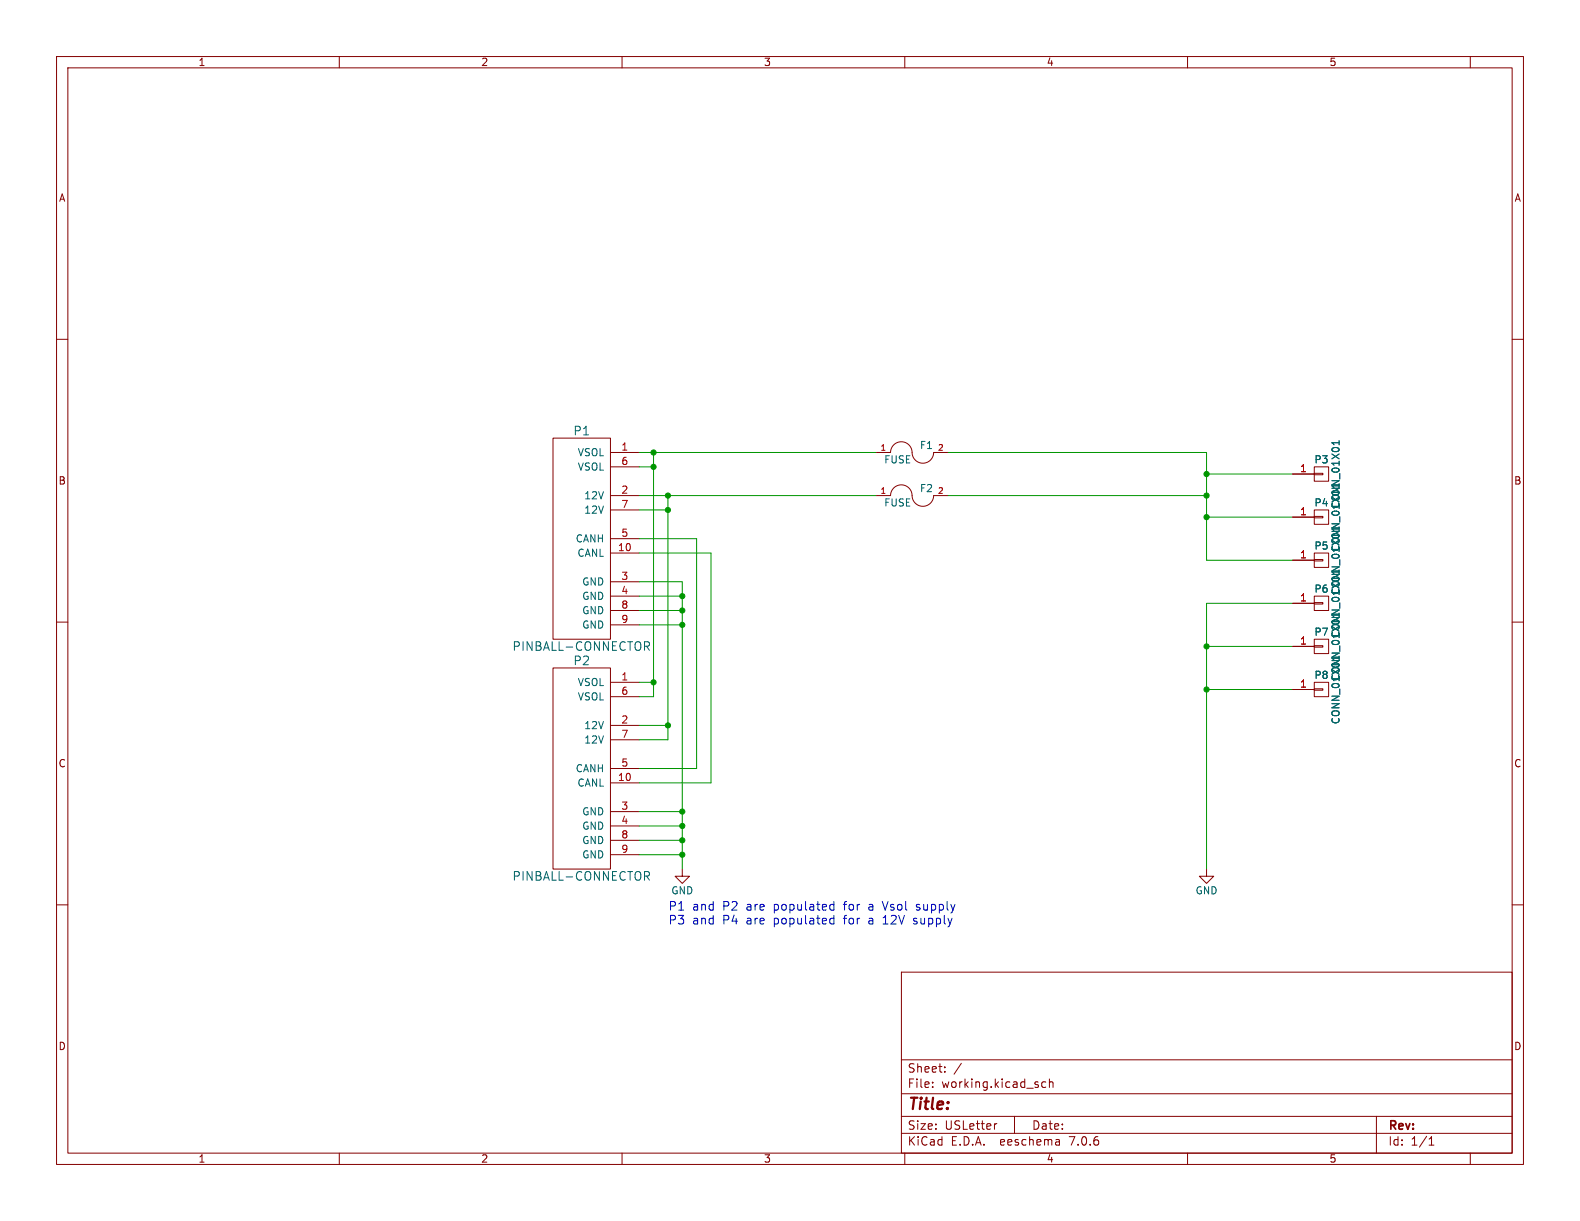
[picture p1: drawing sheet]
(kicad_sch (version 20230121) (generator eeschema)

 (paper "USLetter")

 (lib_symbols
  (symbol "diypinball-parts:PINBALL-CONNECTOR" (pin_names (offset 1.016)) (in_bom yes) (on_board yes)
   (property "Reference" "P" (at 0 19.05 0) (effects (font (size 1.524 1.524))))
   (property "Value" "PINBALL-CONNECTOR" (at 0 -19.05 0) (effects (font (size 1.524 1.524))))
   (property "Footprint" "" (at 5.08 1.27 0) (effects (font (size 1.524 1.524))))
   (property "Datasheet" "" (at 5.08 1.27 0) (effects (font (size 1.524 1.524))))
   (symbol "PINBALL-CONNECTOR_0_1"
    (rectangle (start 5.08 17.78) (end -5.08 -17.78) (stroke (width 0) (type solid)) (fill (type none))))
   (symbol "PINBALL-CONNECTOR_1_1"
    (pin power_in line (at 10.16 15.24 180) (length 5.08) (name "VSOL" (effects (font (size 1.27 1.27)))) (number "1" (effects (font (size 1.27 1.27)))))
    (pin bidirectional line (at 10.16 -2.54 180) (length 5.08) (name "CANL" (effects (font (size 1.27 1.27)))) (number "10" (effects (font (size 1.27 1.27)))))
    (pin power_in line (at 10.16 7.62 180) (length 5.08) (name "12V" (effects (font (size 1.27 1.27)))) (number "2" (effects (font (size 1.27 1.27)))))
    (pin power_in line (at 10.16 -7.62 180) (length 5.08) (name "GND" (effects (font (size 1.27 1.27)))) (number "3" (effects (font (size 1.27 1.27)))))
    (pin power_in line (at 10.16 -10.16 180) (length 5.08) (name "GND" (effects (font (size 1.27 1.27)))) (number "4" (effects (font (size 1.27 1.27)))))
    (pin bidirectional line (at 10.16 0 180) (length 5.08) (name "CANH" (effects (font (size 1.27 1.27)))) (number "5" (effects (font (size 1.27 1.27)))))
    (pin power_in line (at 10.16 12.7 180) (length 5.08) (name "VSOL" (effects (font (size 1.27 1.27)))) (number "6" (effects (font (size 1.27 1.27)))))
    (pin power_in line (at 10.16 5.08 180) (length 5.08) (name "12V" (effects (font (size 1.27 1.27)))) (number "7" (effects (font (size 1.27 1.27)))))
    (pin power_in line (at 10.16 -12.7 180) (length 5.08) (name "GND" (effects (font (size 1.27 1.27)))) (number "8" (effects (font (size 1.27 1.27)))))
    (pin power_in line (at 10.16 -15.24 180) (length 5.08) (name "GND" (effects (font (size 1.27 1.27)))) (number "9" (effects (font (size 1.27 1.27)))))))
  (symbol "power-interface-v1-rescue:CONN_01X01" (pin_names (offset 1.016) hide) (in_bom yes) (on_board yes)
   (property "Reference" "P" (at 0 2.54 0) (effects (font (size 1.27 1.27))))
   (property "Value" "CONN_01X01" (at 2.54 0 90) (effects (font (size 1.27 1.27))))
   (property "Footprint" "" (at 0 0 0) (effects (font (size 1.524 1.524))))
   (property "Datasheet" "" (at 0 0 0) (effects (font (size 1.524 1.524))))
   (symbol "CONN_01X01_0_1"
    (rectangle (start -1.27 0.127) (end 0.254 -0.127) (stroke (width 0) (type solid)) (fill (type none)))
    (rectangle (start -1.27 1.27) (end 1.27 -1.27) (stroke (width 0) (type solid)) (fill (type none))))
   (symbol "CONN_01X01_1_1"
    (pin passive line (at -5.08 0 0) (length 3.81) (name "P1" (effects (font (size 1.27 1.27)))) (number "1" (effects (font (size 1.27 1.27)))))))
  (symbol "power-interface-v1-rescue:FUSE" (pin_names (offset 0.254)) (in_bom yes) (on_board yes)
   (property "Reference" "F" (at 2.54 1.27 0) (effects (font (size 1.27 1.27))))
   (property "Value" "FUSE" (at -2.54 -1.27 0) (effects (font (size 1.27 1.27))))
   (property "Footprint" "" (at 0 0 0) (effects (font (size 1.524 1.524))))
   (property "Datasheet" "" (at 0 0 0) (effects (font (size 1.524 1.524))))
   (symbol "FUSE_0_1"
    (arc (start 0 0) (mid -1.905 1.8967) (end -3.81 0) (stroke (width 0) (type solid)) (fill (type none)))
    (arc (start 0 0) (mid 1.905 -1.8967) (end 3.81 0) (stroke (width 0) (type solid)) (fill (type none))))
   (symbol "FUSE_1_1"
    (pin input line (at -6.35 0 0) (length 2.54) (name "~" (effects (font (size 1.016 1.016)))) (number "1" (effects (font (size 1.016 1.016)))))
    (pin input line (at 6.35 0 180) (length 2.54) (name "~" (effects (font (size 1.016 1.016)))) (number "2" (effects (font (size 1.016 1.016)))))))
  (symbol "power-interface-v1-rescue:GND" (power) (pin_names (offset 0)) (in_bom yes) (on_board yes)
   (property "Reference" "#PWR" (at 0 -6.35 0) (effects (font (size 1.27 1.27)) hide))
   (property "Value" "GND" (at 0 -3.81 0) (effects (font (size 1.27 1.27))))
   (property "Footprint" "" (at 0 0 0) (effects (font (size 1.524 1.524))))
   (property "Datasheet" "" (at 0 0 0) (effects (font (size 1.524 1.524))))
   (symbol "GND_0_1"
    (polyline (pts (xy 0 0) (xy 0 -1.27) (xy 1.27 -1.27) (xy 0 -2.54) (xy -1.27 -1.27) (xy 0 -1.27)) (stroke (width 0) (type solid)) (fill (type none))))
   (symbol "GND_1_1"
    (pin power_in line (at 0 0 270) (length 0) hide (name "GND" (effects (font (size 1.27 1.27)))) (number "1" (effects (font (size 1.27 1.27))))))))

 (junction (at 213.36 91.44) (diameter 0) (color 0 0 0 0))
 (junction (at 120.65 151.13) (diameter 0) (color 0 0 0 0))
 (junction (at 120.65 105.41) (diameter 0) (color 0 0 0 0))
 (junction (at 120.65 146.05) (diameter 0) (color 0 0 0 0))
 (junction (at 118.11 128.27) (diameter 0) (color 0 0 0 0))
 (junction (at 120.65 143.51) (diameter 0) (color 0 0 0 0))
 (junction (at 120.65 110.49) (diameter 0) (color 0 0 0 0))
 (junction (at 213.36 114.3) (diameter 0) (color 0 0 0 0))
 (junction (at 213.36 87.63) (diameter 0) (color 0 0 0 0))
 (junction (at 118.11 90.17) (diameter 0) (color 0 0 0 0))
 (junction (at 213.36 121.92) (diameter 0) (color 0 0 0 0))
 (junction (at 118.11 87.63) (diameter 0) (color 0 0 0 0))
 (junction (at 120.65 148.59) (diameter 0) (color 0 0 0 0))
 (junction (at 115.57 120.65) (diameter 0) (color 0 0 0 0))
 (junction (at 115.57 80.01) (diameter 0) (color 0 0 0 0))
 (junction (at 115.57 82.55) (diameter 0) (color 0 0 0 0))
 (junction (at 120.65 107.95) (diameter 0) (color 0 0 0 0))
 (junction (at 213.36 83.82) (diameter 0) (color 0 0 0 0))

 (wire (pts (xy 115.57 120.65) (xy 115.57 123.19)) (stroke (width 0) (type default)))
 (wire (pts (xy 213.36 91.44) (xy 213.36 99.06)) (stroke (width 0) (type default)))
 (wire (pts (xy 113.03 105.41) (xy 120.65 105.41)) (stroke (width 0) (type default)))
 (wire (pts (xy 118.11 87.63) (xy 118.11 90.17)) (stroke (width 0) (type default)))
 (wire (pts (xy 167.64 80.01) (xy 213.36 80.01)) (stroke (width 0) (type default)))
 (wire (pts (xy 213.36 80.01) (xy 213.36 83.82)) (stroke (width 0) (type default)))
 (wire (pts (xy 120.65 146.05) (xy 120.65 148.59)) (stroke (width 0) (type default)))
 (wire (pts (xy 228.6 106.68) (xy 213.36 106.68)) (stroke (width 0) (type default)))
 (wire (pts (xy 113.03 102.87) (xy 120.65 102.87)) (stroke (width 0) (type default)))
 (wire (pts (xy 120.65 107.95) (xy 120.65 110.49)) (stroke (width 0) (type default)))
 (wire (pts (xy 120.65 110.49) (xy 113.03 110.49)) (stroke (width 0) (type default)))
 (wire (pts (xy 115.57 82.55) (xy 115.57 120.65)) (stroke (width 0) (type default)))
 (wire (pts (xy 113.03 97.79) (xy 125.73 97.79)) (stroke (width 0) (type default)))
 (wire (pts (xy 213.36 121.92) (xy 213.36 153.67)) (stroke (width 0) (type default)))
 (wire (pts (xy 113.03 80.01) (xy 115.57 80.01)) (stroke (width 0) (type default)))
 (wire (pts (xy 120.65 148.59) (xy 113.03 148.59)) (stroke (width 0) (type default)))
 (wire (pts (xy 118.11 128.27) (xy 118.11 130.81)) (stroke (width 0) (type default)))
 (wire (pts (xy 213.36 106.68) (xy 213.36 114.3)) (stroke (width 0) (type default)))
 (wire (pts (xy 120.65 102.87) (xy 120.65 105.41)) (stroke (width 0) (type default)))
 (wire (pts (xy 213.36 99.06) (xy 228.6 99.06)) (stroke (width 0) (type default)))
 (wire (pts (xy 115.57 80.01) (xy 154.94 80.01)) (stroke (width 0) (type default)))
 (wire (pts (xy 120.65 107.95) (xy 113.03 107.95)) (stroke (width 0) (type default)))
 (wire (pts (xy 213.36 83.82) (xy 213.36 87.63)) (stroke (width 0) (type default)))
 (wire (pts (xy 118.11 90.17) (xy 118.11 128.27)) (stroke (width 0) (type default)))
 (wire (pts (xy 120.65 143.51) (xy 120.65 146.05)) (stroke (width 0) (type default)))
 (wire (pts (xy 118.11 87.63) (xy 154.94 87.63)) (stroke (width 0) (type default)))
 (wire (pts (xy 167.64 87.63) (xy 213.36 87.63)) (stroke (width 0) (type default)))
 (wire (pts (xy 228.6 121.92) (xy 213.36 121.92)) (stroke (width 0) (type default)))
 (wire (pts (xy 120.65 105.41) (xy 120.65 107.95)) (stroke (width 0) (type default)))
 (wire (pts (xy 115.57 120.65) (xy 113.03 120.65)) (stroke (width 0) (type default)))
 (wire (pts (xy 120.65 151.13) (xy 113.03 151.13)) (stroke (width 0) (type default)))
 (wire (pts (xy 120.65 110.49) (xy 120.65 143.51)) (stroke (width 0) (type default)))
 (wire (pts (xy 118.11 90.17) (xy 113.03 90.17)) (stroke (width 0) (type default)))
 (wire (pts (xy 115.57 82.55) (xy 113.03 82.55)) (stroke (width 0) (type default)))
 (wire (pts (xy 213.36 87.63) (xy 213.36 91.44)) (stroke (width 0) (type default)))
 (wire (pts (xy 213.36 114.3) (xy 213.36 121.92)) (stroke (width 0) (type default)))
 (wire (pts (xy 113.03 95.25) (xy 123.19 95.25)) (stroke (width 0) (type default)))
 (wire (pts (xy 228.6 83.82) (xy 213.36 83.82)) (stroke (width 0) (type default)))
 (wire (pts (xy 113.03 138.43) (xy 125.73 138.43)) (stroke (width 0) (type default)))
 (wire (pts (xy 228.6 91.44) (xy 213.36 91.44)) (stroke (width 0) (type default)))
 (wire (pts (xy 113.03 135.89) (xy 123.19 135.89)) (stroke (width 0) (type default)))
 (wire (pts (xy 113.03 87.63) (xy 118.11 87.63)) (stroke (width 0) (type default)))
 (wire (pts (xy 120.65 146.05) (xy 113.03 146.05)) (stroke (width 0) (type default)))
 (wire (pts (xy 228.6 114.3) (xy 213.36 114.3)) (stroke (width 0) (type default)))
 (wire (pts (xy 115.57 80.01) (xy 115.57 82.55)) (stroke (width 0) (type default)))
 (wire (pts (xy 118.11 130.81) (xy 113.03 130.81)) (stroke (width 0) (type default)))
 (wire (pts (xy 115.57 123.19) (xy 113.03 123.19)) (stroke (width 0) (type default)))
 (wire (pts (xy 125.73 138.43) (xy 125.73 97.79)) (stroke (width 0) (type default)))
 (wire (pts (xy 118.11 128.27) (xy 113.03 128.27)) (stroke (width 0) (type default)))
 (wire (pts (xy 123.19 135.89) (xy 123.19 95.25)) (stroke (width 0) (type default)))
 (wire (pts (xy 120.65 151.13) (xy 120.65 153.67)) (stroke (width 0) (type default)))
 (wire (pts (xy 120.65 143.51) (xy 113.03 143.51)) (stroke (width 0) (type default)))
 (wire (pts (xy 120.65 148.59) (xy 120.65 151.13)) (stroke (width 0) (type default)))

 (text "P1 and P2 are populated for a Vsol supply\nP3 and P4 are populated for a 12V supply" (at 118.11 163.83 0) (effects (font (size 1.524 1.524)) (justify left bottom)))

 (symbol (lib_id "diypinball-parts:PINBALL-CONNECTOR") (at 102.87 95.25 0) (unit 1) (in_bom yes) (on_board yes) (dnp no)
  (property "Reference" "P1" (at 102.87 76.2 0) (effects (font (size 1.524 1.524))))
  (property "Value" "PINBALL-CONNECTOR" (at 102.87 114.3 0) (effects (font (size 1.524 1.524))))
  (property "Footprint" "Pinball:PINBALL-CONNECTOR-V" (at 107.95 93.98 0) (effects (font (size 1.524 1.524)) hide))
  (property "Datasheet" "" (at 107.95 93.98 0) (effects (font (size 1.524 1.524)))) (pin "1") (pin "10") (pin "2") (pin "3") (pin "4") (pin "5") (pin "6") (pin "7") (pin "8") (pin "9"))

 (symbol (lib_id "diypinball-parts:PINBALL-CONNECTOR") (at 102.87 135.89 0) (unit 1) (in_bom yes) (on_board yes) (dnp no)
  (property "Reference" "P2" (at 102.87 116.84 0) (effects (font (size 1.524 1.524))))
  (property "Value" "PINBALL-CONNECTOR" (at 102.87 154.94 0) (effects (font (size 1.524 1.524))))
  (property "Footprint" "Pinball:PINBALL-CONNECTOR-V" (at 107.95 134.62 0) (effects (font (size 1.524 1.524)) hide))
  (property "Datasheet" "" (at 107.95 134.62 0) (effects (font (size 1.524 1.524)))) (pin "1") (pin "10") (pin "2") (pin "3") (pin "4") (pin "5") (pin "6") (pin "7") (pin "8") (pin "9"))

 (symbol (lib_id "power-interface-v1-rescue:GND") (at 120.65 153.67 0) (unit 1) (in_bom yes) (on_board yes) (dnp no)
  (property "Reference" "#PWR01" (at 120.65 160.02 0) (effects (font (size 1.27 1.27)) hide))
  (property "Value" "GND" (at 120.65 157.48 0) (effects (font (size 1.27 1.27))))
  (property "Footprint" "" (at 120.65 153.67 0) (effects (font (size 1.524 1.524))))
  (property "Datasheet" "" (at 120.65 153.67 0) (effects (font (size 1.524 1.524)))) (pin "1"))

 (symbol (lib_id "power-interface-v1-rescue:CONN_01X01") (at 233.68 83.82 0) (unit 1) (in_bom yes) (on_board yes) (dnp no)
  (property "Reference" "P3" (at 233.68 81.28 0) (effects (font (size 1.27 1.27))))
  (property "Value" "CONN_01X01" (at 236.22 83.82 90) (effects (font (size 1.27 1.27))))
  (property "Footprint" "Pinball:PSU-HOLE" (at 233.68 83.82 0) (effects (font (size 1.524 1.524)) hide))
  (property "Datasheet" "" (at 233.68 83.82 0) (effects (font (size 1.524 1.524)))) (pin "1"))

 (symbol (lib_id "power-interface-v1-rescue:CONN_01X01") (at 233.68 91.44 0) (unit 1) (in_bom yes) (on_board yes) (dnp no)
  (property "Reference" "P4" (at 233.68 88.9 0) (effects (font (size 1.27 1.27))))
  (property "Value" "CONN_01X01" (at 236.22 91.44 90) (effects (font (size 1.27 1.27))))
  (property "Footprint" "Pinball:PSU-HOLE" (at 233.68 91.44 0) (effects (font (size 1.524 1.524)) hide))
  (property "Datasheet" "" (at 233.68 91.44 0) (effects (font (size 1.524 1.524)))) (pin "1"))

 (symbol (lib_id "power-interface-v1-rescue:CONN_01X01") (at 233.68 99.06 0) (unit 1) (in_bom yes) (on_board yes) (dnp no)
  (property "Reference" "P5" (at 233.68 96.52 0) (effects (font (size 1.27 1.27))))
  (property "Value" "CONN_01X01" (at 236.22 99.06 90) (effects (font (size 1.27 1.27))))
  (property "Footprint" "Pinball:PSU-HOLE" (at 233.68 99.06 0) (effects (font (size 1.524 1.524)) hide))
  (property "Datasheet" "" (at 233.68 99.06 0) (effects (font (size 1.524 1.524)))) (pin "1"))

 (symbol (lib_id "power-interface-v1-rescue:CONN_01X01") (at 233.68 106.68 0) (unit 1) (in_bom yes) (on_board yes) (dnp no)
  (property "Reference" "P6" (at 233.68 104.14 0) (effects (font (size 1.27 1.27))))
  (property "Value" "CONN_01X01" (at 236.22 106.68 90) (effects (font (size 1.27 1.27))))
  (property "Footprint" "Pinball:PSU-HOLE" (at 233.68 106.68 0) (effects (font (size 1.524 1.524)) hide))
  (property "Datasheet" "" (at 233.68 106.68 0) (effects (font (size 1.524 1.524)))) (pin "1"))

 (symbol (lib_id "power-interface-v1-rescue:CONN_01X01") (at 233.68 114.3 0) (unit 1) (in_bom yes) (on_board yes) (dnp no)
  (property "Reference" "P7" (at 233.68 111.76 0) (effects (font (size 1.27 1.27))))
  (property "Value" "CONN_01X01" (at 236.22 114.3 90) (effects (font (size 1.27 1.27))))
  (property "Footprint" "Pinball:PSU-HOLE" (at 233.68 114.3 0) (effects (font (size 1.524 1.524)) hide))
  (property "Datasheet" "" (at 233.68 114.3 0) (effects (font (size 1.524 1.524)))) (pin "1"))

 (symbol (lib_id "power-interface-v1-rescue:CONN_01X01") (at 233.68 121.92 0) (unit 1) (in_bom yes) (on_board yes) (dnp no)
  (property "Reference" "P8" (at 233.68 119.38 0) (effects (font (size 1.27 1.27))))
  (property "Value" "CONN_01X01" (at 236.22 121.92 90) (effects (font (size 1.27 1.27))))
  (property "Footprint" "Pinball:PSU-HOLE" (at 233.68 121.92 0) (effects (font (size 1.524 1.524)) hide))
  (property "Datasheet" "" (at 233.68 121.92 0) (effects (font (size 1.524 1.524)))) (pin "1"))

 (symbol (lib_id "power-interface-v1-rescue:GND") (at 213.36 153.67 0) (unit 1) (in_bom yes) (on_board yes) (dnp no)
  (property "Reference" "#PWR02" (at 213.36 160.02 0) (effects (font (size 1.27 1.27)) hide))
  (property "Value" "GND" (at 213.36 157.48 0) (effects (font (size 1.27 1.27))))
  (property "Footprint" "" (at 213.36 153.67 0) (effects (font (size 1.524 1.524))))
  (property "Datasheet" "" (at 213.36 153.67 0) (effects (font (size 1.524 1.524)))) (pin "1"))

 (symbol (lib_id "power-interface-v1-rescue:FUSE") (at 161.29 80.01 0) (unit 1) (in_bom yes) (on_board yes) (dnp no)
  (property "Reference" "F1" (at 163.83 78.74 0) (effects (font (size 1.27 1.27))))
  (property "Value" "FUSE" (at 158.75 81.28 0) (effects (font (size 1.27 1.27))))
  (property "Footprint" "Pinball:FC203-20MM" (at 161.29 80.01 0) (effects (font (size 1.524 1.524)) hide))
  (property "Datasheet" "" (at 161.29 80.01 0) (effects (font (size 1.524 1.524)))) (pin "1") (pin "2"))

 (symbol (lib_id "power-interface-v1-rescue:FUSE") (at 161.29 87.63 0) (unit 1) (in_bom yes) (on_board yes) (dnp no)
  (property "Reference" "F2" (at 163.83 86.36 0) (effects (font (size 1.27 1.27))))
  (property "Value" "FUSE" (at 158.75 88.9 0) (effects (font (size 1.27 1.27))))
  (property "Footprint" "Pinball:FC203-20MM" (at 161.29 87.63 0) (effects (font (size 1.524 1.524)) hide))
  (property "Datasheet" "" (at 161.29 87.63 0) (effects (font (size 1.524 1.524)))) (pin "1") (pin "2"))

 (sheet_instances (path "" (page "1"))))
